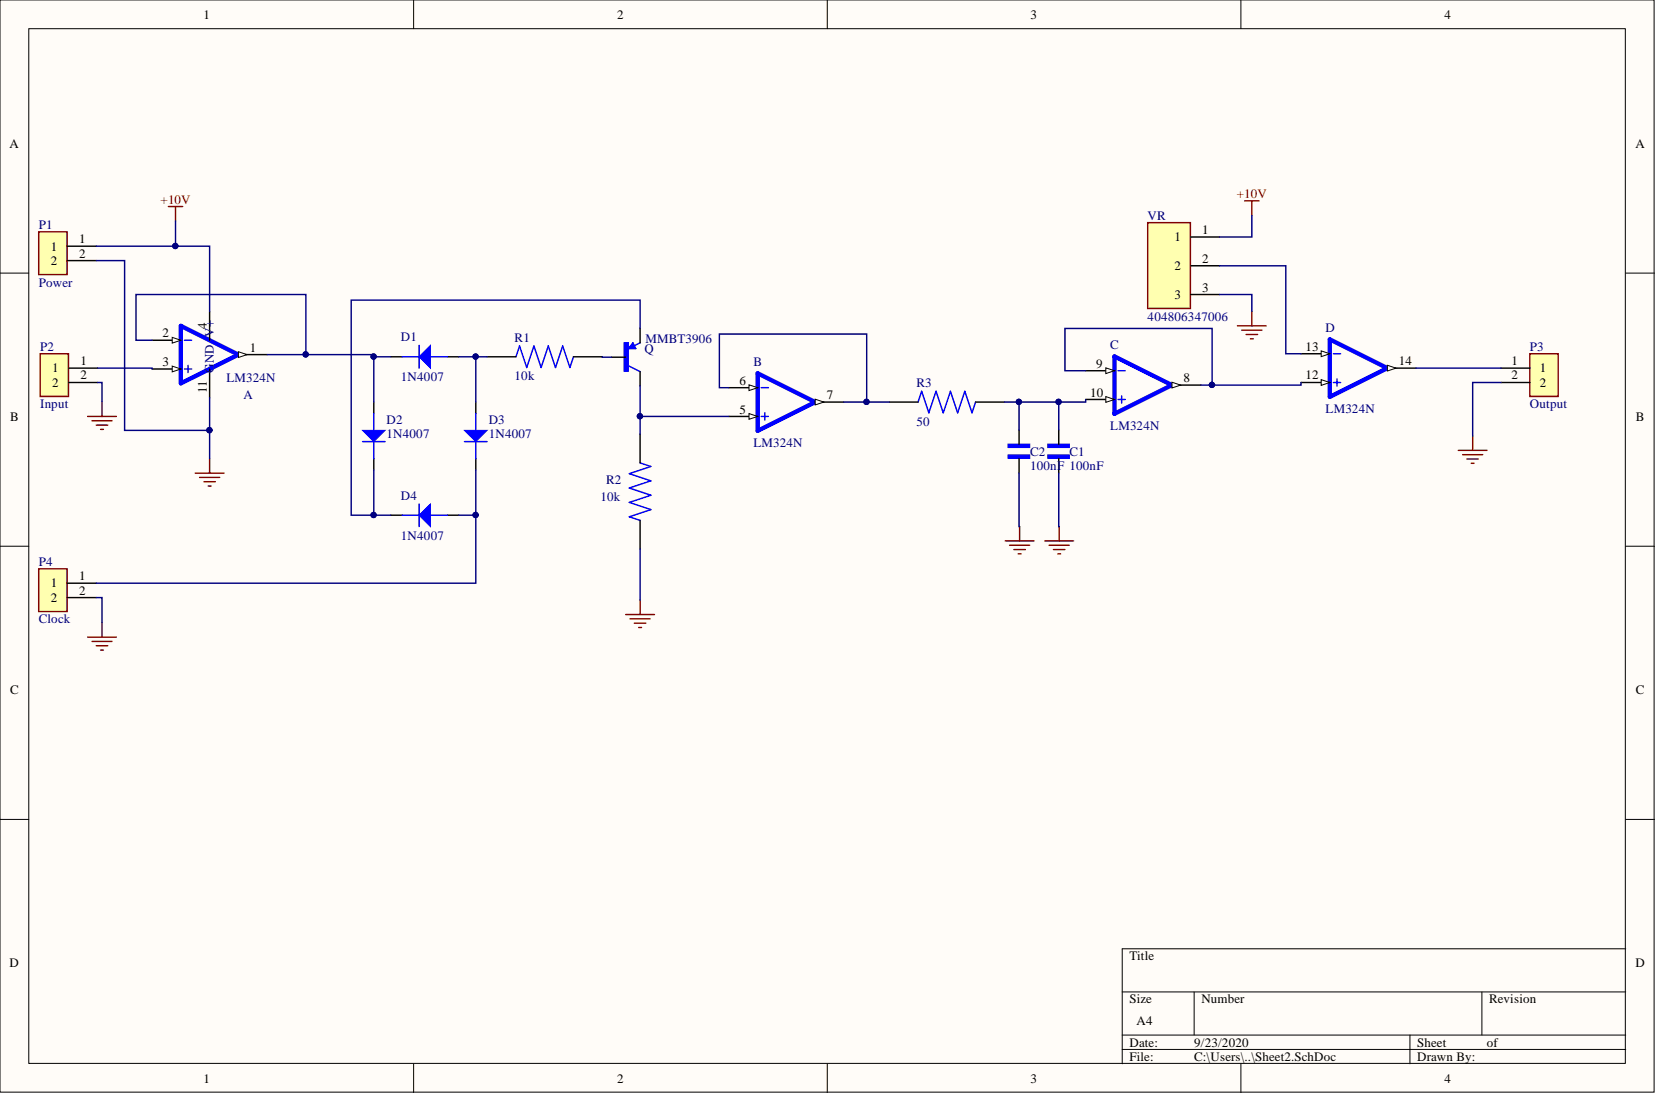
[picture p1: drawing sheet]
<svg xmlns="http://www.w3.org/2000/svg" width="292mm" height="193mm" viewBox="0 0 292 193" stroke-linecap="round" stroke-linejoin="round" font-family="sans-serif">
<g fill="#fffcf8" stroke="#000" stroke-width=".18">
<path d="M0 0h291.8v192.6h-291.8z"/>
<path d="M5.1 5.1h281.6v182.5h-281.6z"/>
</g>
<g fill="none" stroke="#000" stroke-width=".18">
<path d="M73 0v5.1M145.9 0v5.1M218.9 0v5.1M0 48.2h5.1M286.8 48.2h5M0 96.4h5.1M286.8 96.4h5M0 144.5h5.1M286.8 144.5h5M197.9 175h88.9M210.6 175v7.6M261.4 175v7.6"/>
<path d="M286.8 167.4h-88.9v20.2M73 187.6v5.1M145.9 187.6v5.1M197.9 182.6h88.9M197.9 185.1h88.9M218.9 187.6v5.1M248.7 182.6v5"/>
</g>
<path d="M69 62.9h2M78.9 62.9h2" fill="none" stroke="#000" stroke-width=".25"/>
<path d="M70.9 62.9h8M73.9 60.9v4" fill="none" stroke="#00f" stroke-width=".25"/>
<path d="M73.9 62.9l2-2v4z" fill="#00f"/>
<path d="M73.9 62.9l2-2v4z" fill="none" stroke="#00f" stroke-width=".18"/>
<g fill="#00f" stroke="#00f" stroke-width=".25">
<path d="M184.9 80.3h3.7v.5h-3.7z"/>
<path d="M184.9 78.4h3.7v.5h-3.7z"/>
</g>
<path d="M186.8 75.8v2.6M186.8 80.9v2.5" fill="none" stroke="#000" stroke-width=".25"/>
<path d="M7.1 62.4h5v7.5h-5z" fill="#ffffb0" stroke="#800000" stroke-width=".25"/>
<path d="M12.2 64.9h5M12.2 67.5h5M85.9 62.9h5.1M101.2 62.9h5M107.8 63h2.6M112.9 65.5v2.6" fill="none" stroke="#000" stroke-width=".25"/>
<path d="M91 62.9l.6-1.9 1.3 3.8 1.3-3.8 1.2 3.8 1.3-3.8 1.3 3.8 1.3-3.8 1.2 3.8 .7-1.9M110.9 64.5l2 1" fill="none" stroke="#00f" stroke-width=".25"/>
<path d="M110.1 60.5h.7v5h-.7z" fill="#00f" stroke="#00f" stroke-width=".25"/>
<path d="M6.8 100.3h5v7.6h-5z" fill="#ffffb0" stroke="#800000" stroke-width=".25"/>
<path d="M65.9 70.9v2M65.9 80.9v2M11.9 102.9h5.1M11.9 105.4h5.1" fill="none" stroke="#000" stroke-width=".25"/>
<path d="M64 77.9h3.9M65.9 72.9v8" fill="none" stroke="#00f" stroke-width=".25"/>
<path d="M64 75.9h3.9l-2 2z" fill="#00f"/>
<path d="M64 75.9h3.9l-2 2z" fill="none" stroke="#00f" stroke-width=".18"/>
<path d="M69 90.9h2M78.9 90.9h2" fill="none" stroke="#000" stroke-width=".25"/>
<path d="M70.9 90.9h8M73.9 88.9v4" fill="none" stroke="#00f" stroke-width=".25"/>
<path d="M73.9 90.9l2-2v4z" fill="#00f"/>
<path d="M73.9 90.9l2-2v4z" fill="none" stroke="#00f" stroke-width=".18"/>
<path d="M83.9 70.9v2M83.9 80.9v2" fill="none" stroke="#000" stroke-width=".25"/>
<path d="M81.9 77.9h4M83.9 72.9v8" fill="none" stroke="#00f" stroke-width=".25"/>
<path d="M81.9 75.9h4l-2 2z" fill="#00f"/>
<path d="M81.9 75.9h4l-2 2z" fill="none" stroke="#00f" stroke-width=".18"/>
<path d="M161.9 70.9l.7-1.9 1.2 3.8 1.3-3.8 1.3 3.8 1.2-3.8 1.3 3.8 1.3-3.8 1.3 3.8 .6-1.9M112.9 81.6l1.9 .7-3.8 1.2 3.8 1.3-3.8 1.3 3.8 1.3-3.8 1.2 3.8 1.3-3.8 1.3 1.9 .6" fill="none" stroke="#00f" stroke-width=".25"/>
<path d="M112.9 76.6v5M156.9 70.9h5M172.1 70.9h5.1M112.9 91.8v5.1" fill="none" stroke="#000" stroke-width=".25"/>
<g fill="none" stroke="#800000" stroke-width=".25">
<path d="M15.5 73.5h5M16.2 74.2h3.6M17 75h2M17.7 75.7h.5M18 70.9v2.6M15.5 112.4h5M16.2 113.1h3.6M17 113.9h2M17.7 114.7h.5M18 109.8v2.6M110.4 108.4h5M111.1 109.2h3.6"/>
<path d="M111.9 109.9h2M112.7 110.7h.5M112.9 105.9v2.5"/>
</g>
<path d="M6.8 40.9h5v7.5h-5z" fill="#ffffb0" stroke="#800000" stroke-width=".25"/>
<path d="M11.9 43.4h5.1M11.9 46h5.1" fill="none" stroke="#000" stroke-width=".25"/>
<path d="M29.7 36.4h2.5M31 36.4v2.6M34.4 83.4h5.1M35.2 84.2h3.6M36 85h2M36.7 85.7h.5M37 80.9v2.5M184.3 95.4h5.1M185.1 96.2h3.5M185.8 96.9h2M186.6 97.7h.5M186.8 92.9v2.5" fill="none" stroke="#800000" stroke-width=".25"/>
<path d="M269.8 62.4h5v7.5h-5z" fill="#ffffb0" stroke="#800000" stroke-width=".25"/>
<path d="M26.8 60h5.1M264.8 64.9h5M264.8 67.5h5" fill="none" stroke="#000" stroke-width=".25"/>
<path d="M257.2 79.4h5.1M259.8 76.9v2.5M258 80.2h3.5M258.7 81h2.1M259.5 81.7h.5" fill="none" stroke="#800000" stroke-width=".25"/>
<path d="M31.9 57.5l10.2 5.1-10.2 5z" fill="none" stroke="#00f" stroke-width=".76"/>
<path d="M32.5 60h1.3M32.5 65.1h1.3M33.2 64.5v1.2" fill="none" stroke="#00f" stroke-width=".25"/>
<path d="M30.4 59.5l1.5 .5-1.5 .5z" fill="#fffcf8"/>
<path d="M30.4 59.5l1.5 .5-1.5 .5z" fill="none" stroke="#000" stroke-width=".18"/>
<path d="M26.8 65.1h5.1" fill="none" stroke="#000" stroke-width=".25"/>
<path d="M30.4 64.6l1.5 .5-1.5 .5z" fill="#fffcf8"/>
<path d="M30.4 64.6l1.5 .5-1.5 .5z" fill="none" stroke="#000" stroke-width=".18"/>
<path d="M37 54.9v5.1M42.1 62.6h5" fill="none" stroke="#000" stroke-width=".25"/>
<path d="M42.1 62l1.5 .6-1.5 .5z" fill="#fffcf8"/>
<path d="M42.1 62l1.5 .6-1.5 .5z" fill="none" stroke="#000" stroke-width=".18"/>
<path d="M37 65.1v5.1M128.6 68.4h5" fill="none" stroke="#000" stroke-width=".25"/>
<path d="M133.6 65.8l10.2 5.1-10.2 5.1z" fill="none" stroke="#00f" stroke-width=".76"/>
<path d="M134.3 68.4h1.2M134.3 73.5h1.2M134.9 72.8v1.3" fill="none" stroke="#00f" stroke-width=".25"/>
<path d="M132.1 67.9l1.5 .5-1.5 .5z" fill="#fffcf8"/>
<path d="M132.1 67.9l1.5 .5-1.5 .5z" fill="none" stroke="#000" stroke-width=".18"/>
<path d="M128.6 73.5h5" fill="none" stroke="#000" stroke-width=".25"/>
<path d="M132.1 72.9l1.5 .6-1.5 .5z" fill="#fffcf8"/>
<path d="M132.1 72.9l1.5 .6-1.5 .5z" fill="none" stroke="#000" stroke-width=".18"/>
<path d="M143.8 70.9h5.1" fill="none" stroke="#000" stroke-width=".25"/>
<path d="M143.8 70.4l1.5 .5-1.5 .5z" fill="#fffcf8"/>
<path d="M143.8 70.4l1.5 .5-1.5 .5z" fill="none" stroke="#000" stroke-width=".18"/>
<path d="M196.6 62.9l10.1 5-10.1 5.1z" fill="none" stroke="#00f" stroke-width=".76"/>
<path d="M197.2 65.4h1.3M197.2 70.5h1.3M197.8 69.8v1.3" fill="none" stroke="#00f" stroke-width=".25"/>
<path d="M191.5 65.4h5.1" fill="none" stroke="#000" stroke-width=".25"/>
<path d="M195.1 64.9l1.5 .5-1.5 .5z" fill="#fffcf8"/>
<path d="M195.1 64.9l1.5 .5-1.5 .5z" fill="none" stroke="#000" stroke-width=".18"/>
<path d="M191.5 70.5h5.1" fill="none" stroke="#000" stroke-width=".25"/>
<path d="M195.1 70l1.5 .5-1.5 .5z" fill="#fffcf8"/>
<path d="M195.1 70l1.5 .5-1.5 .5z" fill="none" stroke="#000" stroke-width=".18"/>
<path d="M206.7 67.9h5.1" fill="none" stroke="#000" stroke-width=".25"/>
<path d="M206.7 67.4l1.5 .5-1.5 .5z" fill="#fffcf8"/>
<path d="M206.7 67.4l1.5 .5-1.5 .5z" fill="none" stroke="#000" stroke-width=".18"/>
<path d="M234.6 59.9l10.1 5-10.1 5.1z" fill="none" stroke="#00f" stroke-width=".76"/>
<path d="M235.2 62.4h1.3M235.2 67.5h1.3M235.8 66.8v1.3" fill="none" stroke="#00f" stroke-width=".25"/>
<path d="M229.5 62.4h5.1" fill="none" stroke="#000" stroke-width=".25"/>
<path d="M233 61.9l1.6 .5-1.6 .5z" fill="#fffcf8"/>
<path d="M233 61.9l1.6 .5-1.6 .5z" fill="none" stroke="#000" stroke-width=".18"/>
<path d="M229.5 67.5h5.1" fill="none" stroke="#000" stroke-width=".25"/>
<path d="M233 67l1.6 .5-1.6 .5z" fill="#fffcf8"/>
<path d="M233 67l1.6 .5-1.6 .5z" fill="none" stroke="#000" stroke-width=".18"/>
<path d="M244.7 64.9h5.1" fill="none" stroke="#000" stroke-width=".25"/>
<path d="M244.7 64.4l1.5 .5-1.5 .5z" fill="#fffcf8"/>
<path d="M244.7 64.4l1.5 .5-1.5 .5z" fill="none" stroke="#000" stroke-width=".18"/>
<path d="M202.4 39.3h7.6v15.1h-7.6z" fill="#ffffb0" stroke="#800000" stroke-width=".25"/>
<path d="M210.1 41.8h5M210.1 46.9h5M210.1 52h5M179.7 75.8v2.6M179.7 80.9v2.5" fill="none" stroke="#000" stroke-width=".25"/>
<path d="M219.5 35.4h2.6M220.8 35.4v2.6M218.3 57.5h5M219 58.2h3.6M219.8 59h2M220.6 59.8h.5M220.8 54.9v2.6M177.3 95.4h5.1M178.1 96.2h3.5M178.8 96.9h2.1M179.6 97.7h.5M179.9 92.9v2.5" fill="none" stroke="#800000" stroke-width=".25"/>
<g fill="#00f" stroke="#00f" stroke-width=".25">
<path d="M177.8 80.3h3.8v.5h-3.8z"/>
<path d="M177.8 78.4h3.8v.5h-3.8z"/>
</g>
<g fill="none" stroke="#000080" stroke-width=".25">
<path d="M31 39v4.4M220.8 38v3.8h-5.7M17 43.4h20v11.5M17 46h5v29.9h15v-5.7M112.9 57.9v-5h-51v38h4M215.1 52h5.7v2.9M215.1 46.9h11.7v15.5h2.7M17.2 67.5h.8v3.4M17.2 64.9h9.6v.2M26.8 60h-2.8v-8h30v10.6h-6.9M37 75.9v5M54 62.6h11.9v.3"/>
<path d="M69 62.9h-3.1v8M80.9 62.9h3v8M83.9 62.9h2M106.2 62.9l1.6 .1M112.9 68.1v5.4M128.6 68.4h-1.7v-9.5h26v12h-4M128.6 73.5h-15.7v3.1M152.9 70.9h4M177.2 70.9h2.5M186.8 70.9h-7.1v4.9M191.5 65.4h-3.7v-7.5h26v10h-2M191.5 70.5v.4h-4.7v4.9"/>
<path d="M229.5 67.5v.4h-15.7M249.8 64.9h15M264.8 67.5h-5v9.4M65.9 82.9v8h3.1M83.9 82.9v8h-3M83.9 90.9v12h-66.9M112.9 96.9v9M179.7 83.4v9.5h.2M186.8 83.4v9.5M17 105.4h1v4.4"/>
</g>
<g fill="#000080" stroke="#000080" stroke-width=".18">
<circle cx="65.9" cy="90.8" r=".47"/>
<circle cx="83.9" cy="90.8" r=".47"/>
<circle cx="83.9" cy="62.9" r=".47"/>
<circle cx="65.9" cy="62.9" r=".47"/>
<circle cx="53.9" cy="62.5" r=".47"/>
<circle cx="30.9" cy="43.4" r=".47"/>
<circle cx="36.9" cy="75.9" r=".47"/>
<circle cx="112.9" cy="73.4" r=".47"/>
<circle cx="152.8" cy="70.9" r=".47"/>
<circle cx="213.8" cy="67.9" r=".47"/>
<circle cx="179.7" cy="70.9" r=".47"/>
<circle cx="186.7" cy="70.9" r=".47"/>
</g>
<text font-size="3.5" x="111.8" y="59.9">PIQ02</text>
<g font-size="2.3">
<text x="35.9" y="3.3">1</text>
<text x="108.9" y="3.3">2</text>
<text x="181.8" y="3.3">3</text>
<text x="254.8" y="3.3">4</text>
<text x="1.7" y="26.1">A</text>
<text x="288.5" y="26.1">A</text>
<text x="212.1" y="41.3">1</text>
<text x="9" y="44.2">1</text>
<text x="9" y="46.7">2</text>
<text x="14" y="42.9">1</text>
<text x="14" y="45.5">2</text>
<text x="207.2" y="42.6">1</text>
<text x="207.2" y="47.7">2</text>
<text x="212.1" y="46.4">2</text>
<text x="207.2" y="52.7">3</text>
<text x="212.1" y="51.5">3</text>
<text x="28.7" y="59.5">2</text>
<text x="36.5" y="58" transform="rotate(-90 36.5 58)">4</text>
<text x="9.2" y="65.7">1</text>
<text x="14.2" y="64.4">1</text>
<text x="28.7" y="64.6">3</text>
<text x="44.1" y="62">1</text>
<text x="193.4" y="64.9">9</text>
<text x="230.3" y="61.9">13</text>
<text x="246.8" y="64.4">14</text>
<text x="266.6" y="64.4">1</text>
<text x="271.6" y="65.7">1</text>
<text x="9.2" y="68.2">2</text>
<text x="14.2" y="66.9">2</text>
<text x="36.5" y="69.3" transform="rotate(-90 36.5 69.3)">11</text>
<text x="130.4" y="67.9">6</text>
<text x="145.8" y="70.4">7</text>
<text x="192.3" y="70">10</text>
<text x="208.8" y="67.4">8</text>
<text x="230.3" y="66.9">12</text>
<text x="266.6" y="66.9">2</text>
<text x="271.6" y="68.2">2</text>
<text x="1.8" y="74.3">B</text>
<text x="130.4" y="72.9">5</text>
<text x="288.5" y="74.3">B</text>
<text x="9" y="103.6">1</text>
<text x="9" y="106.2">2</text>
<text x="14" y="102.4">1</text>
<text x="14" y="104.9">2</text>
<text x="1.8" y="122.5">C</text>
<text x="288.5" y="122.5">C</text>
<text x="1.7" y="170.7">D</text>
<text x="199.2" y="169.4">Title</text>
<text x="288.5" y="170.7">D</text>
<text x="199.2" y="177">Size</text>
<text x="211.9" y="177">Number</text>
<text x="262.7" y="177">Revision</text>
<text x="199.2" y="184.6">Date:</text>
<text x="200.5" y="180.8">A4</text>
<text x="210.6" y="184.6">9/23/2020</text>
<text x="250" y="184.6">Sheet</text>
<text x="262.3" y="184.6">of</text>
<text x="35.9" y="190.9">1</text>
<text x="108.9" y="190.9">2</text>
<text x="181.8" y="190.9">3</text>
<text x="199.2" y="187.1">File:</text>
<text x="210.6" y="187.1">C:\Users\..\Sheet2.SchDoc</text>
<text x="250" y="187.1">Drawn By:</text>
<text x="254.8" y="190.9">4</text>
</g>
<g font-size="2.3" fill="#800000">
<text x="28.3" y="35.9">+10V</text>
<text x="218.2" y="34.9">+10V</text>
</g>
<g font-size="2.3" fill="#000080">
<text x="6.9" y="40.4">P1</text>
<text x="202.4" y="38.8">VR</text>
<text x="6.9" y="50.5">Power</text>
<text x="202.4" y="56.5">404806347006</text>
<text x="233.8" y="58.6">D</text>
<text x="7.1" y="61.9">P2</text>
<text x="37.7" y="65.8" transform="rotate(-90 37.7 65.8)">GND V+</text>
<text x="70.7" y="60.2">D1</text>
<text x="90.8" y="60.3">R1</text>
<text x="113.7" y="62.3">Q</text>
<text x="113.9" y="60.4">MMBT3906</text>
<text x="132.9" y="64.6">B</text>
<text x="195.8" y="61.6">C</text>
<text x="269.8" y="61.9">P3</text>
<text x="39.9" y="67.4">LM324N</text>
<text x="43" y="70.4">A</text>
<text x="70.7" y="67.2">1N4007</text>
<text x="90.8" y="67.1">10k</text>
<text x="161.7" y="68.3">R3</text>
<text x="7.1" y="72">Input</text>
<text x="68.2" y="74.7">D2</text>
<text x="68.2" y="77.3">1N4007</text>
<text x="86.2" y="74.7">D3</text>
<text x="86.2" y="77.3">1N4007</text>
<text x="161.7" y="75.1">50</text>
<text x="195.8" y="75.8">LM324N</text>
<text x="233.8" y="72.8">LM324N</text>
<text x="269.8" y="72">Output</text>
<text x="132.9" y="78.8">LM324N</text>
<text x="181.7" y="80.4">C2</text>
<text x="181.7" y="82.9">100nF 100nF</text>
<text x="188.6" y="80.4">C1</text>
<text x="70.7" y="88.2">D4</text>
<text x="105.9" y="88.4">10k</text>
<text x="106.9" y="85.4">R2</text>
<text x="70.7" y="95.2">1N4007</text>
<text x="6.9" y="99.8">P4</text>
<text x="6.9" y="110">Clock</text>
</g>
</svg>
